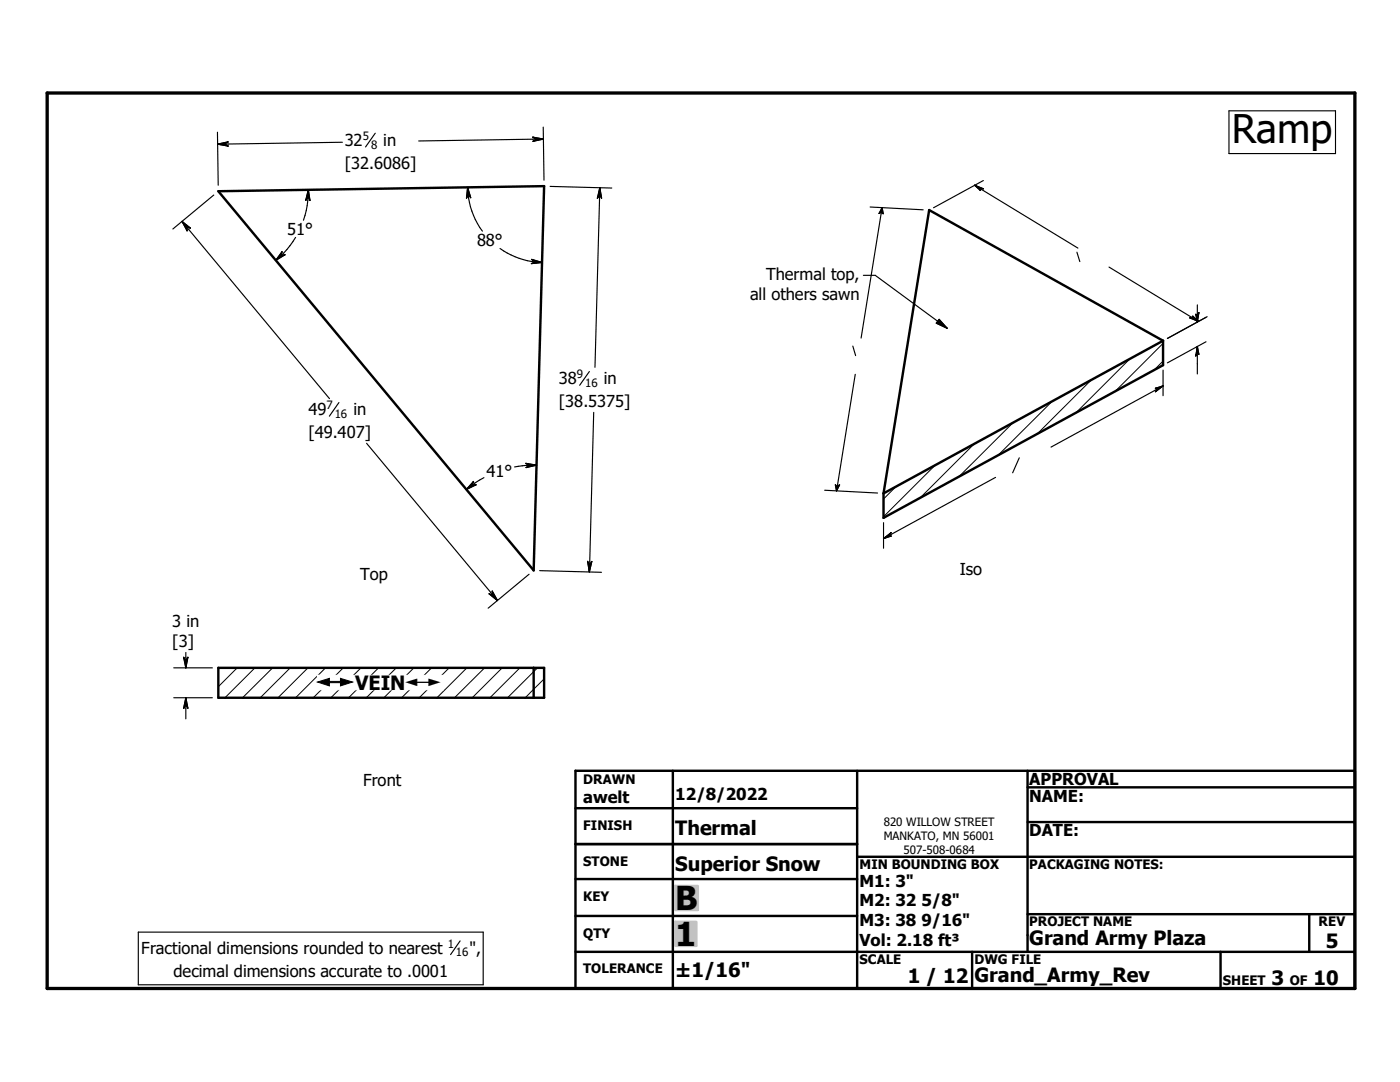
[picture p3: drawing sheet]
<svg xmlns="http://www.w3.org/2000/svg" width="279mm" height="216mm" viewBox="0 0 279 216" stroke-linecap="round" stroke-linejoin="round" font-family="sans-serif">
<g fill="none" stroke="#000" stroke-width=".48">
<path d="M43.6 38.2l65-1.1-2.1 76.7zM232.1 68l-46.7-26.1-9.1 56.6M232.1 68v4.9l-55.8 30.4v-4.8M232.1 68l-55.8 30.5M43.6 133.3h65v5.9h-65zM106.5 133.3v5.9M114.8 153.8h155.6v43.4h-155.6zM134.3 153.8v43.4M171.1 153.8v43.4M205.1 157.1h65.3M205.1 153.8v36.1M114.8 175.4h56.3"/>
<path d="M114.8 161.3h56.3M114.8 168.4h56.3M171.1 171h99.3M205.1 164h65.3M114.8 182.8h56.3M114.8 189.9h155.6M194 189.9v7.3M205.1 182.4h65.3M243.6 189.9v7.3M261.3 182.4v7.5"/>
</g>
<g fill="none" stroke="#000" stroke-width=".2">
<path d="M217.7 75.9l-10.7 10.7M225.5 71.6l-10.8 10.8M232.1 72.1l-1.8 1.8M232.1 68.5l-9.6 9.6M178.8 97.1l-2.5 2.5M186.6 92.8l-10.3 10.3M194.4 88.6l-10.8 10.8M202.2 84.3l-10.8 10.8M210 80.1l-10.8 10.8M43.8 133.3l-.2 .2M47.3 133.3l-3.7 3.7M50.9 133.3l-6 5.9"/>
<path d="M54.4 133.3l-6 5.9M57.9 133.3l-6 5.9M61.5 133.3l-6 5.9M65 133.3l-6 5.9M68.5 133.3l-6 5.9M72 133.3l-6 5.9M75.5 133.3l-5.9 5.9M79.1 133.3l-6 5.9M82.6 133.3l-6 5.9M86.1 133.3l-5.9 5.9M89.6 133.3l-5.9 5.9M93.2 133.3l-6 5.9"/>
<path d="M96.7 133.3l-6 5.9M100.2 133.3l-6 5.9M103.8 133.3l-6 5.9M107.3 133.3l-6 5.9M108.6 139l-.3 .2M108.6 135.5l-3.8 3.7"/>
</g>
<path d="M9.4 18.6h261v178.6h-261z" fill="none" stroke="#000" stroke-width=".66"/>
<g fill="#c0c0c0" stroke="#c0c0c0" stroke-width=".48">
<path d="M134.8 183.9h4.2v4.8z"/>
<path d="M134.8 183.9l4.2 4.8h-4.2z"/>
<path d="M134.8 176.8h4.5v4.8z"/>
<path d="M134.8 176.8l4.5 4.8h-4.5z"/>
</g>
<g fill="none" stroke="#000" stroke-width=".23">
<path d="M42.7 38.9l-8.2 6.8M43.4 26.4l.1 10.6M44.8 28.7h.1M44.8 28.7l.7-.4-2.1 .5M44.8 28.7l.7 .4-2.1-.3M61.5 39.3h.1M61.5 37.9a17.9 17.9 0 0 1-.9 6M61.5 37.9l.4 2.1-.4-.7M61.5 37.9l-.5 2.1 .5-.7M68.3 28.4l-24.9 .4M74.9 26.6l-1.9 2.7M93.3 37.4a15.2 15.2 0 0 0 3 8.7"/>
<path d="M93.3 37.4l.6 2.1-.4-.8M93.3 37.4l-.2 2.1 .4-.8M93.5 38.7h.1M107.1 27.8h.1M108.4 25.4l.2 10.5M108.4 27.7l-24.8 .4M108.4 27.7l-2 .5 .7-.4M108.4 27.7l-2.1-.3 .8 .4M109.8 37.2l12.3 .3M119.7 38.8h.1M119.7 37.4l-1 35.9M119.7 37.4l.4 2.2-.4-.8"/>
<path d="M119.7 37.4l-.5 2.2 .5-.8M194.5 37l20.6 12.5M194.5 37l1.8 .7-.8-.2M194.5 37l1.2 1-.2-.5M195.5 37.5h.1M196.2 36l-9.9 5.5M245.3 22.1h21.2v8.5h-21.2zM36.3 44.2l29.5 35.3M36.3 44.2l1.7 1.3-.8-.3M36.3 44.2l1 1.9-.1-.9M37.2 45.2h.1M56 51h.1"/>
<path d="M56 51l.3-.8-1.3 1.7M56 51l.9-.2-1.9 1.1M59 47.4l-.5 .8a17.2 17.2 0 0 1-3.5 3.7M99.8 49.6a15.3 15.3 0 0 0 8.4 2.8M106.8 52.2h.1M106.8 52.2l-.8 .4 2.2-.2M106.8 52.2l-.7-.4 2.1 .6M172.3 54.9h2.4l14.3 10.6M173.7 41.3l10.5 .6M175.9 42.2h.1M176 41.4l-4.1 26.1M176 41.4l.3 1.3-.4-.5"/>
<path d="M176 41.4l-.6 1.2 .5-.4M214.9 50.3l.6 1.9M221.3 53.3l17.9 10.8M117.6 74.1l-1.9 2.8M170.2 69.1l.6 1.9M170.7 74.7l-3.8 23.2M187.4 63.7l1.6 1.8-2.1-1zM231.1 77.5h.1M232.1 77l-22.3 12.2M232.1 77l-1.5 1.2 .5-.7M232.1 77l-1.5 .5h.5M232.1 73.9v5.1"/>
<path d="M238.2 63.6h.1M238.2 63.6l-.8-.2 1.8 .7M238.2 63.6l-.2-.5 1.2 1M239 70.2h.1M239 63.1h.1M239 60.8v3.5M239 69.1v5.5M239 69.1l.3 1.6-.3-.5M239 69.1l-.4 1.9 .4-.8M239 63.1l-.4-.4 .4 1.6M239 63.1l.3-.7-.3 1.9M240.7 68.2l-7.7 4.2"/>
<path d="M240.9 63.2l-7.9 4.3M67.6 80.3l-1.9 2.7M73.2 88.5l26.1 31.3M94.2 96.8h.1M94.2 96.8l.3-.7-1.4 1.6M94.2 96.8l.8-.1-1.9 1M96.6 95.3l-1.8 1.1-1.7 1.3M105.7 92.8h.1M107.1 92.8l-2.1 .1-2.3 .3M107.1 92.8l-2.1 .5 .7-.5M107.1 92.8l-2.1-.3 .7 .3M118.5 82.3l-.9 31.8"/>
<path d="M164.6 97.8l10.5 .6M167.1 97.2h.1M167.1 97.2l-.4-.5 .2 1.2M167.1 97.2l.5-.4-.7 1.1M198.7 95.3l-22.4 12.2M203.4 91.3l-1.3 3M98.4 118.8h.1M98.4 118.8l-.8-.3 1.7 1.3M98.4 118.8l-.2-.8 1.1 1.8M105.6 114.6l-8.2 6.8M107.7 113.9l12.3 .3M117.7 112.7h.1"/>
<path d="M117.7 112.7l-.4-.7 .3 2.1M117.7 112.7l.4-.7-.5 2.1M176.3 104.3v5.1M177.3 106.9h.1M177.3 106.9l.6-.6-1.6 1.2M177.3 106.9l.6 .1-1.6 .5M34.7 133.3h7.7M34.7 139.2h7.7M37.1 131.9h.1M37.1 130.2v3.1M37.1 139.2v4.2M37.1 131.9l-.4-.7 .4 2.1"/>
<path d="M37.1 131.9l.4-.7-.4 2.1M37.1 139.2l.4 2.1-.4-.7M37.1 139.2l-.4 2.1 .4-.7M37.1 140.6h.1M27.6 186h68.8v10.5h-68.8zM91.8 187.7l-1.9 2.8"/>
</g>
<g fill="#fff" stroke="#fff" stroke-width=".23">
<path d="M63.4 134.8h25v2.8z"/>
<path d="M63.4 134.8l25 2.8h-25z"/>
</g>
<g fill="#000" stroke="#000" stroke-width=".23">
<path d="M43.4 28.8l2.1-.5-.7 .4zM43.4 28.8l1.4-.1 .7 .4zM44.8 28.7l.7 .4zM61.5 37.9l.4 2.1-.4-.7zM61.5 37.9v1.4l-.5 .7zM61.5 39.3l-.5 .7zM93.3 37.4l.6 2.1-.4-.8zM93.3 37.4l.2 1.3-.4 .8zM93.5 38.7l-.4 .8zM106.4 28.2l.7-.4 1.3-.1zM106.3 27.4l2.1 .3-1.3 .1zM106.3 27.4l.8 .4z"/>
<path d="M119.7 37.4l.4 2.2-.4-.8zM119.7 37.4v1.4l-.5 .8zM119.7 38.8l-.5 .8zM194.5 37l1.8 .7-.8-.2zM194.5 37l1 .5 .2 .5zM195.5 37.5l.2 .5zM36.3 44.2l1.7 1.3-.8-.3zM36.3 44.2l.9 1 .1 .9zM37.2 45.2l.1 .9zM56.3 50.2l-.3 .8-1 .9zM55 51.9l1-.9 .9-.2zM56 51l.9-.2z"/>
<path d="M106 52.6l.8-.4 1.4 .2zM106.1 51.8l2.1 .6-1.4-.2zM106.1 51.8l.7 .4zM176 41.4l.3 1.3-.4-.5zM176 41.4l-.1 .8-.5 .4zM175.4 42.6l.5-.4zM187.4 63.7l1.6 1.8-2.1-1zM231.1 77.5l1-.5-1.5 1.2zM230.6 77.5l1.5-.5-1 .5zM230.6 77.5h.5zM237.4 63.4l.8 .2 1 .5zM238 63.1l1.2 1-1-.5z"/>
<path d="M238 63.1l.2 .5zM239 69.1l.3 1.6-.3-.5zM239 69.1v1.1l-.4 .8zM239 70.2l-.4 .8zM238.6 62.7l.4 .4v1.2zM239.3 62.4l-.3 1.9v-1.2zM239.3 62.4l-.3 .7zM94.5 96.1l-.3 .7-1.1 .9zM93.1 97.7l1.1-.9 .8-.1zM94.2 96.8l.8-.1zM105 93.3l.7-.5h1.4zM105 92.5l2.1 .3h-1.4z"/>
<path d="M105 92.5l.7 .3zM166.7 96.7l.4 .5-.2 .7zM167.1 97.2l.5-.4-.7 1.1zM167.1 97.2l.5-.4zM97.6 118.5l.8 .3 .9 1zM98.2 118l1.1 1.8-.9-1zM98.2 118l.2 .8zM117.3 112l.4 .7-.1 1.4zM118.1 112l-.5 2.1 .1-1.4zM118.1 112l-.4 .7zM176.3 107.5l1.6-1.2-.6 .6zM176.3 107.5l1-.6 .6 .1z"/>
<path d="M177.3 106.9l.6 .1zM36.7 131.2l.4 .7v1.4zM37.5 131.2l-.4 2.1v-1.4zM37.5 131.2l-.4 .7zM37.1 139.2l.4 2.1-.4-.7zM37.1 139.2v1.4l-.4 .7zM37.1 140.6l-.4 .7z"/>
</g>
<text font-size="7.9" x="245.8" y="28.4">Ramp</text>
<g font-size="6.6">
<text x="134.7" y="181.6">B</text>
<text x="134.7" y="188.7">1</text>
</g>
<g font-size="3.9">
<text x="70.9" y="137.6">VEIN</text>
<text x="134.7" y="166.6">Thermal</text>
<text x="134.7" y="173.8">Superior Snow</text>
<text x="205.4" y="188.6">Grand Army Plaza</text>
<text x="264.6" y="189.2">5</text>
<text x="134.7" y="194.9">±1/16&quot;</text>
<text x="181.1" y="196.1">1 / 12</text>
<text x="194.5" y="196">Grand_Army_Rev</text>
<text x="253.8" y="196.6">3</text>
<text x="262.1" y="196.6">10</text>
</g>
<g font-size="3.3">
<text x="68.8" y="29.2">32</text>
<text x="76.5" y="29.2">in</text>
<text x="68.8" y="33.7">[32.6086]</text>
<text x="57.3" y="46.9">51°</text>
<text x="95.2" y="49.1">88°</text>
<text x="149.7" y="59.8">all others sawn</text>
<text x="152.9" y="55.8">Thermal top,</text>
<text x="111.5" y="76.7">38</text>
<text x="120.5" y="76.7">in</text>
<text x="61.6" y="82.9">49</text>
<text x="70.5" y="82.9">in</text>
<text x="111.5" y="81.2">[38.5375]</text>
<text x="61.6" y="87.4">[49.407]</text>
<text x="97.1" y="95.2">41°</text>
<text x="71.9" y="115.7">Top</text>
<text x="191.6" y="114.7">Iso</text>
<text x="34.4" y="125.1">3 in</text>
<text x="34.4" y="129.1">[3]</text>
<text x="72.5" y="156.8">Front</text>
<text x="116.4" y="160.2">awelt</text>
<text x="134.7" y="159.7">12/8/2022</text>
<text x="205.4" y="156.7">APPROVAL</text>
<text x="205.4" y="159.9">NAME:</text>
<text x="205.4" y="166.9">DATE:</text>
<text x="171.5" y="176.9">M1: 3&quot;</text>
<text x="171.5" y="180.8">M2: 32 5/8&quot;</text>
<text x="171.5" y="184.8">M3: 38 9/16&quot;</text>
<text x="28.2" y="190.3">Fractional dimensions rounded to nearest</text>
<text x="93.7" y="190.3">&quot;,</text>
<text x="171.5" y="188.7">Vol: 2.18 ft³</text>
<text x="34.6" y="195">decimal dimensions accurate to .0001</text>
</g>
<g font-size="3.1">
<text x="63.4" y="137.6">#</text>
<text x="80.9" y="137.6">#</text>
</g>
<g font-size="2.6">
<text x="116.4" y="156.4">DRAWN</text>
<text x="116.4" y="165.6">FINISH</text>
<text x="116.4" y="172.8">STONE</text>
<text x="171.5" y="173.4">MIN BOUNDING BOX</text>
<text x="205.4" y="173.4">PACKAGING NOTES:</text>
<text x="116.4" y="179.9">KEY</text>
<text x="205.4" y="184.8">PROJECT NAME</text>
<text x="263.1" y="184.8">REV</text>
<text x="116.4" y="187.1">QTY</text>
<text x="116.4" y="194.2">TOLERANCE</text>
<text x="171.5" y="192.4">SCALE</text>
<text x="194.5" y="192.4">DWG FILE</text>
<text x="244.1" y="196.6">SHEET</text>
<text x="257.4" y="196.6">OF</text>
</g>
<g font-size="2.3">
<text x="72.4" y="27.9">5</text>
<text x="74" y="29.7">8</text>
<text x="115.1" y="75.5">9</text>
<text x="116.8" y="77.2">16</text>
<text x="65.2" y="81.7">7</text>
<text x="66.8" y="83.4">16</text>
<text x="176.4" y="164.8">820 WILLOW STREET</text>
<text x="176.4" y="167.6">MANKATO, MN 56001</text>
<text x="180.3" y="170.3">507-508-0684</text>
<text x="89.4" y="189.1">1</text>
<text x="91" y="190.8">16</text>
</g>
</svg>
